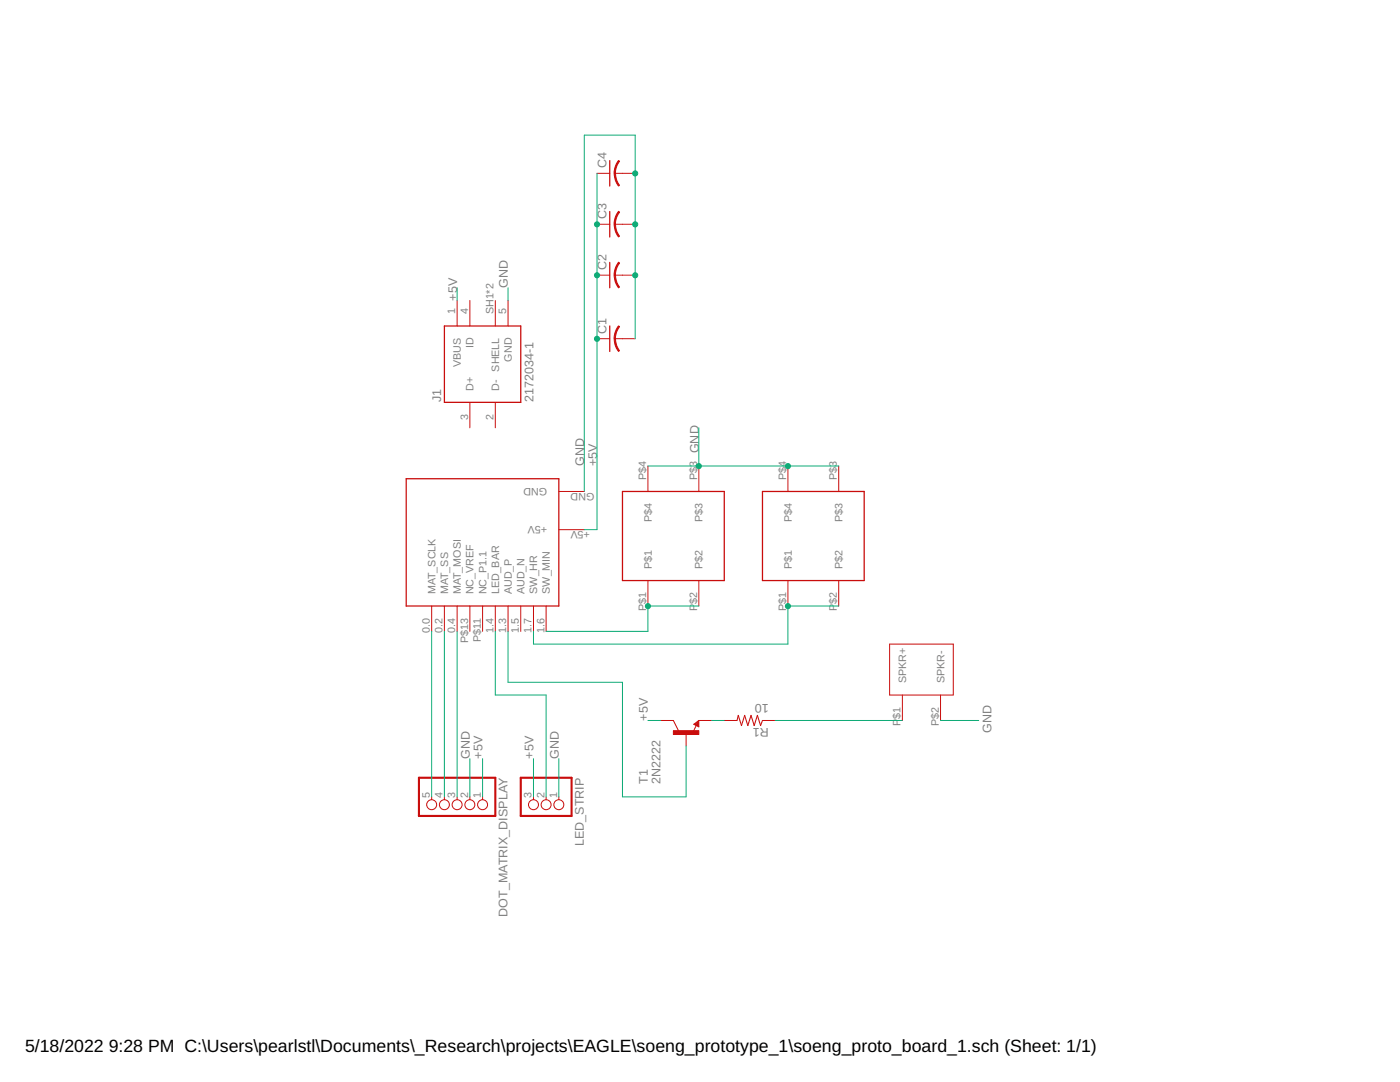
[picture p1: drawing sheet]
<svg xmlns="http://www.w3.org/2000/svg" width="279mm" height="216mm" viewBox="0 0 279 216" stroke-linecap="round" stroke-linejoin="round" font-family="sans-serif">
<g fill="none" stroke="#c90d0c" stroke-width=".2">
<path d="M119.1 34.6h2.6M122.7 34.6h4.1M91.2 60v5M93.8 60v5M98.8 60v5M101.4 60v5M119.1 54.9h2.6M119.1 44.7h2.6M122.7 54.9h4.1M122.7 44.7h4.1M119.1 67.6h2.6M122.7 67.6h4.1"/>
<path d="M93.8 80.3v5.1M98.8 80.3v5.1M111.5 98.1h5.1M129.3 93v5.1M139.5 93v5.1M157.2 93v5.1M167.4 93v5.1M111.5 105.7h5.1M129.3 115.8v5.1M139.5 115.8v5.1M157.2 115.8v5.1M167.4 115.8v5.1"/>
<path d="M86.1 120.9v5.1M88.7 120.9v5.1M91.2 120.9v5.1M93.8 120.9v5.1M96.3 120.9v5.1M98.8 120.9v5.1M101.4 120.9v5.1M103.9 120.9v5.1M106.5 120.9v5.1M109 120.9v5.1M177.5 128.5h12.7v10.2h-12.7zM180.1 138.7v5.1"/>
<path d="M187.7 138.7v5.1M86.1 159v.6M88.7 159v.6M91.2 159v.6M93.8 159v.6M96.3 159v.6M106.5 159v.6M109 159v.6M111.5 159v.6M131.8 143.8h2.6l1 2M136.9 146.3v2.5M138.5 144.5l1-.7v1.2z"/>
<path d="M139 144.8l-.7 1.2M139.5 143.8h2.5M144.5 143.8h2.6M152.2 143.8h2.5"/>
<circle cx="86.1" cy="160.6" r=".99"/>
<circle cx="88.7" cy="160.6" r=".99"/>
<circle cx="91.2" cy="160.6" r=".99"/>
<circle cx="93.8" cy="160.6" r=".99"/>
<circle cx="96.3" cy="160.6" r=".99"/>
<circle cx="106.5" cy="160.6" r=".99"/>
<circle cx="109" cy="160.6" r=".99"/>
<circle cx="111.5" cy="160.6" r=".99"/>
</g>
<path d="M121.7 32v5.1M121.7 42.2v5.1M121.7 52.4v5M88.7 65h15.2v15.3h-15.2zM121.7 65v5.1M81.1 95.5h30.4v25.4h-30.4zM124.2 98.1h20.3v17.7h-20.3zM152.2 98.1h20.3v17.7h-20.3zM139 144.5l.2-.1v.4l-.5-.3 .6-.5v.8" fill="none" stroke="#c90d0c" stroke-width=".25"/>
<path d="M83.6 155.2h15.2v7.6h-15.2zM103.9 155.2h10.2v7.6h-10.2z" fill="none" stroke="#c90d0c" stroke-width=".42"/>
<g fill="#c90d0c" stroke="#c90d0c" stroke-width=".2">
<path d="M123.4 65l.3 .2-.6 .9-.3 1.5h-.2l.2-1.4z" fill-rule="evenodd"/>
<path d="M122.6 67.6h.2l.3 1.5 .5 .9-.2 .1-.6-1.2z" fill-rule="evenodd"/>
<path d="M123.4 52.3l.3 .2-.6 .9-.3 1.5h-.2l.2-1.4z" fill-rule="evenodd"/>
<path d="M122.6 54.9h.2l.3 1.5 .5 .9-.2 .1-.6-1.2z" fill-rule="evenodd"/>
<path d="M123.4 42.2l.3 .1-.6 .9-.3 1.5h-.2l.2-1.3z" fill-rule="evenodd"/>
<path d="M122.6 44.7h.2l.3 1.5 .5 .9-.2 .2-.6-1.2z" fill-rule="evenodd"/>
<path d="M123.4 32l.3 .2-.6 .9-.3 1.5h-.2l.2-1.4z" fill-rule="evenodd"/>
<path d="M122.6 34.6h.2l.3 1.5 .5 .9-.2 .1-.6-1.2z" fill-rule="evenodd"/>
</g>
<path d="M134.4 145.8h5.1v.8h-5.1z" fill="#c90d0c" stroke="#c90d0c" stroke-width=".2"/>
<path d="M147.1 143.8l.2-1.1 .7 2.1 .6-2.1 .6 2.1 .7-2.1 .6 2.1 .7-2.1 .6 2.1 .4-1" fill="none" stroke="#c90d0c" stroke-width=".21"/>
<g fill="none" stroke="#0dab76" stroke-width=".2">
<path d="M119.1 34.6v71.1h-2.5M91.2 57.4v2.6M101.4 57.4v2.6M126.8 67.6v-40.6h-10.2v71.1M129.3 93h38.1M139.5 85.4v7.6M86.1 126v33M88.7 126v33M91.2 126v33M98.8 126v12.7h10.2v20.3M101.4 126v10.1h22.8v22.9h12.7v-10.2M139.5 120.9h-10.2v5.1h-20.3"/>
<path d="M167.4 120.9h-10.2v7.6h-50.7v-2.5M93.8 151.4v7.6M96.3 151.4v7.6M106.5 151.4v7.6M111.5 151.4v7.6M129.3 143.8h2.5M142 143.8h2.5M154.7 143.8h25.4M187.7 143.8h7.6"/>
</g>
<g fill="#0dab76" stroke="#0dab76" stroke-width=".2">
<circle cx="139.5" cy="93" r=".51"/>
<circle cx="157.2" cy="93" r=".51"/>
<circle cx="126.8" cy="34.6" r=".51"/>
<circle cx="126.8" cy="44.8" r=".51"/>
<circle cx="126.8" cy="54.9" r=".51"/>
<circle cx="119.1" cy="67.6" r=".51"/>
<circle cx="119.1" cy="54.9" r=".51"/>
<circle cx="119.1" cy="44.8" r=".51"/>
<circle cx="129.3" cy="120.9" r=".51"/>
<circle cx="157.2" cy="120.9" r=".51"/>
</g>
<g font-size="3.5">
<text x="5" y="209.9">5/18/2022</text>
<text x="21.7" y="209.9">9:28 PM C:\Users\pearlstl\Documents\_Research\projects\EAGLE\soeng_prototype_1\soeng_proto_board_1.sch (Sheet: 1/1)</text>
</g>
<g font-size="2.5" fill="#808080">
<text x="121.1" y="33.6" transform="rotate(-90 121.1 33.6)">C4</text>
<text x="121.1" y="43.7" transform="rotate(-90 121.1 43.7)">C3</text>
<text x="121.1" y="53.9" transform="rotate(-90 121.1 53.9)">C2</text>
<text x="91.2" y="60" transform="rotate(-90 91.2 60)">+5V</text>
<text x="101.4" y="57.4" transform="rotate(-90 101.4 57.4)">GND</text>
<text x="121.1" y="66.6" transform="rotate(-90 121.1 66.6)">C1</text>
<text x="88" y="80.3" transform="rotate(-90 88 80.3)">J1</text>
<text x="106.5" y="80.3" transform="rotate(-90 106.5 80.3)">2172034-1</text>
<text x="116.6" y="93" transform="rotate(-90 116.6 93)">GND</text>
<text x="119.2" y="93" transform="rotate(-90 119.2 93)">+5V</text>
<text x="139.5" y="90.4" transform="rotate(-90 139.5 90.4)">GND</text>
<text x="129.3" y="143.8" transform="rotate(-90 129.3 143.8)">+5V</text>
<text x="153.4" y="140.5" transform="rotate(-180 153.4 140.5)">10</text>
<text x="153.4" y="145.3" transform="rotate(-180 153.4 145.3)">R1</text>
<text x="197.9" y="146.3" transform="rotate(-90 197.9 146.3)">GND</text>
<text x="93.8" y="151.4" transform="rotate(-90 93.8 151.4)">GND</text>
<text x="96.3" y="151.4" transform="rotate(-90 96.3 151.4)">+5V</text>
<text x="106.5" y="151.4" transform="rotate(-90 106.5 151.4)">+5V</text>
<text x="111.5" y="151.4" transform="rotate(-90 111.5 151.4)">GND</text>
<text x="129.3" y="156.5" transform="rotate(-90 129.3 156.5)">T1</text>
<text x="131.8" y="156.5" transform="rotate(-90 131.8 156.5)">2N2222</text>
<text x="116.5" y="168.8" transform="rotate(-90 116.5 168.8)">LED_STRIP</text>
<text x="101.3" y="182.9" transform="rotate(-90 101.3 182.9)">DOT_MATRIX_DISPLAY</text>
</g>
<g font-size="2.1" fill="#808080">
<text x="90.9" y="62.7" transform="rotate(-90 90.9 62.7)">1</text>
<text x="93.4" y="62.7" transform="rotate(-90 93.4 62.7)">4</text>
<text x="98.5" y="62.7" transform="rotate(-90 98.5 62.7)">SH1*2</text>
<text x="101" y="62.7" transform="rotate(-90 101 62.7)">5</text>
<text x="94.5" y="69.5" transform="rotate(-90 94.5 69.5)">ID</text>
<text x="92" y="73.2" transform="rotate(-90 92 73.2)">VBUS</text>
<text x="94.5" y="78" transform="rotate(-90 94.5 78)">D+</text>
<text x="99.6" y="78" transform="rotate(-90 99.6 78)">D-</text>
<text x="99.6" y="74.1" transform="rotate(-90 99.6 74.1)">SHELL</text>
<text x="102.1" y="72.2" transform="rotate(-90 102.1 72.2)">GND</text>
<text x="93.4" y="83.8" transform="rotate(-90 93.4 83.8)">3</text>
<text x="98.5" y="83.8" transform="rotate(-90 98.5 83.8)">2</text>
<text x="129" y="95.7" transform="rotate(-90 129 95.7)">P$4</text>
<text x="139.1" y="95.7" transform="rotate(-90 139.1 95.7)">P$3</text>
<text x="156.9" y="95.7" transform="rotate(-90 156.9 95.7)">P$4</text>
<text x="167" y="95.7" transform="rotate(-90 167 95.7)">P$3</text>
<text x="109.2" y="97.3" transform="rotate(-180 109.2 97.3)">GND</text>
<text x="118.6" y="98.4" transform="rotate(-180 118.6 98.4)">GND</text>
<text x="109.2" y="104.9" transform="rotate(-180 109.2 104.9)">+5V</text>
<text x="117.7" y="106" transform="rotate(-180 117.7 106)">+5V</text>
<text x="130.1" y="104.2" transform="rotate(-90 130.1 104.2)">P$4</text>
<text x="140.2" y="104.2" transform="rotate(-90 140.2 104.2)">P$3</text>
<text x="158" y="104.2" transform="rotate(-90 158 104.2)">P$4</text>
<text x="168.2" y="104.2" transform="rotate(-90 168.2 104.2)">P$3</text>
<text x="130.1" y="113.5" transform="rotate(-90 130.1 113.5)">P$1</text>
<text x="140.2" y="113.5" transform="rotate(-90 140.2 113.5)">P$2</text>
<text x="158" y="113.5" transform="rotate(-90 158 113.5)">P$1</text>
<text x="168.2" y="113.5" transform="rotate(-90 168.2 113.5)">P$2</text>
<text x="86.9" y="118.6" transform="rotate(-90 86.9 118.6)">MAT_SCLK</text>
<text x="89.4" y="118.6" transform="rotate(-90 89.4 118.6)">MAT_SS</text>
<text x="92" y="118.6" transform="rotate(-90 92 118.6)">MAT_MOSI</text>
<text x="94.5" y="118.6" transform="rotate(-90 94.5 118.6)">NC_VREF</text>
<text x="97.1" y="118.6" transform="rotate(-90 97.1 118.6)">NC_P1.1</text>
<text x="99.6" y="118.6" transform="rotate(-90 99.6 118.6)">LED_BAR</text>
<text x="102.1" y="118.6" transform="rotate(-90 102.1 118.6)">AUD_P</text>
<text x="104.7" y="118.6" transform="rotate(-90 104.7 118.6)">AUD_N</text>
<text x="107.2" y="118.6" transform="rotate(-90 107.2 118.6)">SW_HR</text>
<text x="109.8" y="118.6" transform="rotate(-90 109.8 118.6)">SW_MIN</text>
<text x="129" y="122" transform="rotate(-90 129 122)">P$1</text>
<text x="139.1" y="122" transform="rotate(-90 139.1 122)">P</text>
<text x="139.1" y="120.5" transform="rotate(-90 139.1 120.5)">$2</text>
<text x="156.9" y="122" transform="rotate(-90 156.9 122)">P$1</text>
<text x="167" y="122" transform="rotate(-90 167 122)">P</text>
<text x="167" y="120.5" transform="rotate(-90 167 120.5)">$2</text>
<text x="85.8" y="126.2" transform="rotate(-90 85.8 126.2)">0.0</text>
<text x="88.3" y="126.2" transform="rotate(-90 88.3 126.2)">0.2</text>
<text x="90.9" y="126.2" transform="rotate(-90 90.9 126.2)">0.4</text>
<text x="93.4" y="128.2" transform="rotate(-90 93.4 128.2)">P$13</text>
<text x="95.9" y="128.1" transform="rotate(-90 95.9 128.1)">P$11</text>
<text x="98.5" y="126.2" transform="rotate(-90 98.5 126.2)">1.4</text>
<text x="101" y="126.2" transform="rotate(-90 101 126.2)">1.3</text>
<text x="103.6" y="126.2" transform="rotate(-90 103.6 126.2)">1.5</text>
<text x="106.1" y="126.2" transform="rotate(-90 106.1 126.2)">1.7</text>
<text x="108.6" y="126.2" transform="rotate(-90 108.6 126.2)">1.6</text>
<text x="180.9" y="136.4" transform="rotate(-90 180.9 136.4)">SPKR+</text>
<text x="188.5" y="136.4" transform="rotate(-90 188.5 136.4)">SPKR-</text>
<text x="179.7" y="143.4" transform="rotate(-90 179.7 143.4)">$1</text>
<text x="179.7" y="144.8" transform="rotate(-90 179.7 144.8)">P</text>
<text x="187.4" y="144.8" transform="rotate(-90 187.4 144.8)">P$2</text>
<text x="85.8" y="159.2" transform="rotate(-90 85.8 159.2)">5</text>
<text x="88.3" y="159.2" transform="rotate(-90 88.3 159.2)">4</text>
<text x="90.9" y="159.2" transform="rotate(-90 90.9 159.2)">3</text>
<text x="93.4" y="159.2" transform="rotate(-90 93.4 159.2)">2</text>
<text x="95.9" y="159.2" transform="rotate(-90 95.9 159.2)">1</text>
<text x="106.1" y="159.2" transform="rotate(-90 106.1 159.2)">3</text>
<text x="108.6" y="159.2" transform="rotate(-90 108.6 159.2)">2</text>
<text x="111.2" y="159.2" transform="rotate(-90 111.2 159.2)">1</text>
</g>
</svg>
